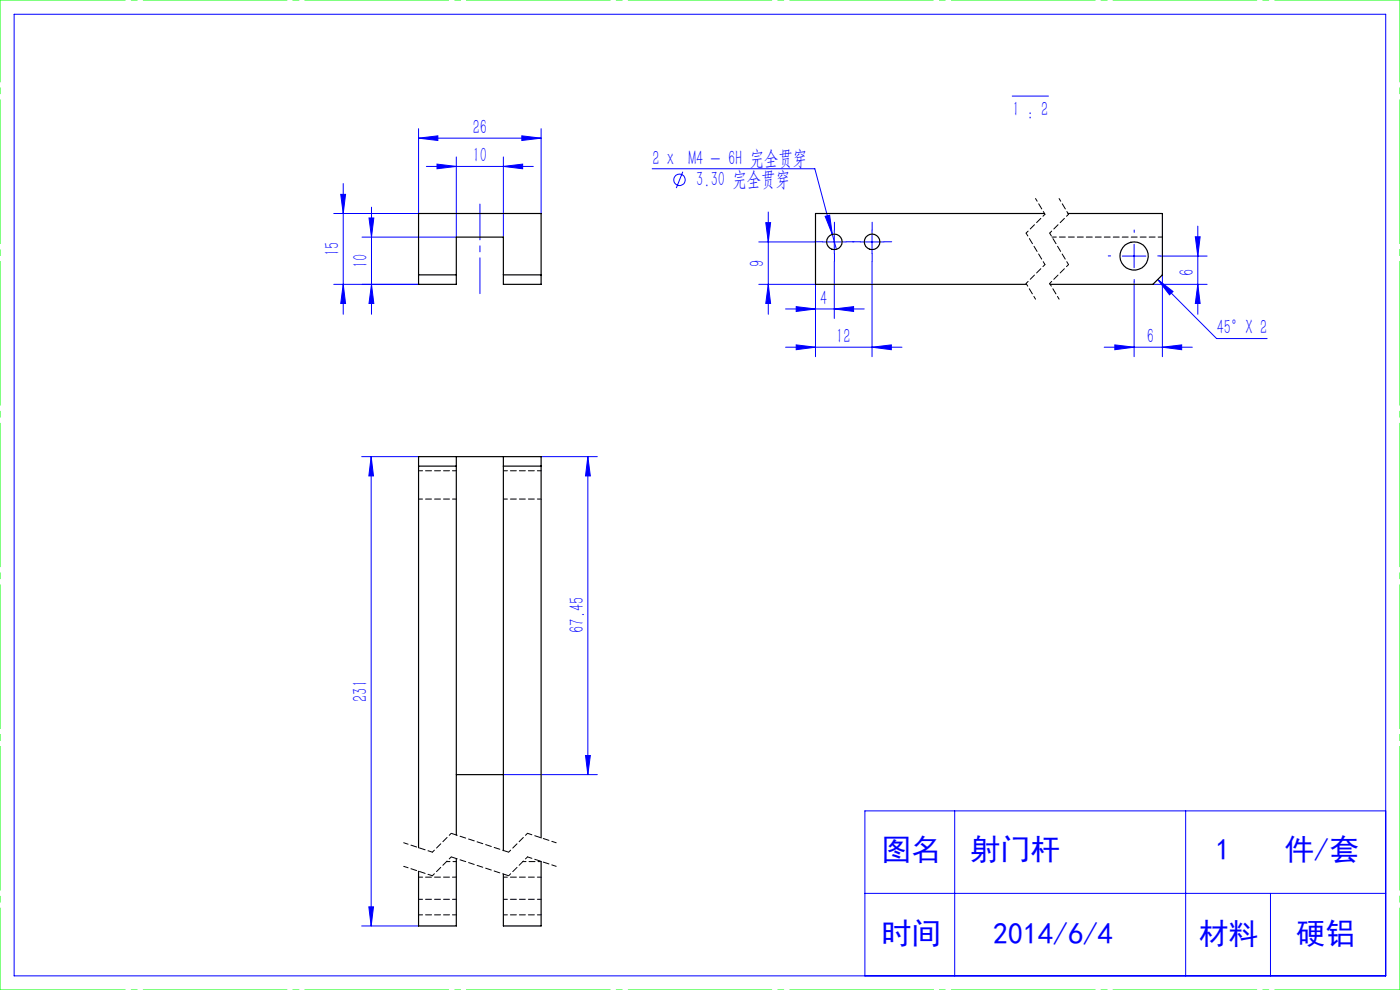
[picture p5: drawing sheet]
<svg xmlns="http://www.w3.org/2000/svg" width="297mm" height="210mm" viewBox="0 0 297 210" stroke-linecap="round" stroke-linejoin="round" font-family="sans-serif">
<g fill="none" stroke="#00f" stroke-width=".21">
<path d="M3 3h291v204h-291zM72.8 38.9v27.8M88.8 29.3l4.1-.5v1zM88.8 27.3v18h-18M88.8 29.3h26M90.5 35.3h22.6M92.7 34.8l4.1 .5-4.1 .5zM96.8 33.3v17h-20M106.8 35.3l4.1-.5v1zM106.8 33.3v17M110.7 28.8l4.1 .5-4.1 .5zM114.8 27.3v18"/>
<path d="M138.4 35.8h34.5l3.7 13.9M144.9 36.4l-1.4 3.5M214.7 20.4h7.7M72.3 41.2h1l-.5 4.1zM78.3 46.2h1l-.5 4.1zM78.8 43.9v22.8M161 51.3h11.9M162.5 47.2h1l-.5 4.1zM163 45v21.7M174.5 51.3h5M175 45.9l1-.3 .6 4.1zM176.6 49.7l.8 3.2"/>
<path d="M177 55.4v12.1M177 48.8v5M182.5 51.3h5M185 55.4v20.3M185 48.8v5M238.1 54.3h5M240.6 59.8v15.9M240.6 51.8v5M245.6 59.3l3.2 2.5-.7 .7zM245.6 59.3l12.5 12.5h10.7M246.1 54.3h10M246.6 58.3v17.4"/>
<path d="M253.6 50.2h1l-.5 4.1zM254.1 48v18.7M70.8 60.3h18M72.8 60.3l.5 4.1h-1zM78.8 60.3l.5 4.1h-1zM161 60.3h12v15.4M163 60.3l.5 4.1h-1zM166.7 73.7h24.6M166.7 65.5h16.6M168.9 65l4.1 .5-4.1 .6zM168.9 73.2l4.1 .5-4.1 .5zM177 65.5l4.1-.5v1.1z"/>
<path d="M185 73.7l4.1-.5v1zM234.2 73.7h18.7M236.5 73.2l4.1 .5-4.1 .5zM244.6 60.3h11.5M246.6 73.7l4.1-.5v1zM254.1 60.3l.5 4.1h-1zM76.7 96.9h12.1M78.7 96.9l.5 4.1h-1zM78.7 96.9v99.5M114.8 96.9h11.9M124.7 96.9l.5 4.1h-1zM124.7 96.9v67.4"/>
<path d="M106.8 164.3h19.9M124.2 160.3h1l-.5 4zM202.5 172v35M251.5 172v35M294 172h-110.5v35M76.7 196.4h12.1M78.2 192.4h1l-.5 4zM183.5 189.5h110.5M269.5 189.5v17.5"/>
<circle cx="144.2" cy="38.1" r="1.21"/>
</g>
<path d="M217.7 49.4l4 6.7M219.7 42.1l2 3.3M222.7 49.4l4 6.7M224.7 42.1l2 3.3M217.7 60.1l2 3.4M222.7 60.1l2 3.4" fill="none" stroke="#000" stroke-width=".21" stroke-dasharray="1.3 .6" stroke-dashoffset=".6"/>
<path d="M221.7 45.4l-4 4M221.7 56.1l-4 4M226.7 45.4l-4 4M226.7 56.1l-4 4M95.7 176.8l-4 4M111.9 176.8l-4 4M95.7 181.8l-4 4M111.9 181.8l-4 4" fill="none" stroke="#000" stroke-width=".21" stroke-dasharray="1.3 .6" stroke-dashoffset=".7"/>
<path d="M118 178.8l-6.1-2M91.7 185.8l-6.1-2M91.7 180.8l-6.1-2M118 183.8l-6.1-2" fill="none" stroke="#000" stroke-width=".21" stroke-dasharray="1.3 .6" stroke-dashoffset=".3"/>
<path d="M107.9 185.8l-12.2-4M107.9 180.8l-12.2-4" fill="none" stroke="#000" stroke-width=".21" stroke-dasharray="1.3 .6" stroke-dashoffset="-.1"/>
<path d="M174.5 51.3h-1.6M177 48.8v-1.7M177 53.8v1.6M179.5 51.3h1.7M182.5 51.3h-1.6M185 48.8v-1.7M185 53.8v1.6M187.5 51.3h1.7M235.6 54.3h-.5M240.6 49.3v-.5M240.6 59.3v.5M245.6 54.3h.5" fill="none" stroke="#00f" stroke-width=".21" stroke-dasharray="30.5 1.3 1.3 1.3"/>
<path d="M101.8 62.3v-19" fill="none" stroke="#00f" stroke-width=".21" stroke-dasharray="30.5 1.3 1.3 1.3" stroke-dashoffset="22.9"/>
<path d="M0 0h297M0 210h297" fill="none" stroke="#0f0" stroke-width=".21" stroke-dasharray="30.5 1.3 1.3 1.3" stroke-dashoffset="3.9"/>
<path d="M0 210v-210M297 210v-210" fill="none" stroke="#0f0" stroke-width=".21" stroke-dasharray="30.5 1.3 1.3 1.3" stroke-dashoffset="13.1"/>
<g fill="#00f">
<path d="M110.7 28.8l4.1 .5-4.1 .5zM88.8 29.3l4.1-.5v1zM246.6 73.7l4.1-.5v1zM236.5 73.2l4.1 .5-4.1 .5z"/>
<path d="M92.7 34.8l4.1 .5-4.1 .5zM106.8 35.3l4.1-.5v1zM175 45.9l1.6 3.8-.6-4.1zM168.9 65l4.1 .5-4.1 .6zM177 65.5l4.1-.5v1.1zM168.9 73.2l4.1 .5-4.1 .5zM185 73.7l4.1-.5v1zM245.6 59.3l3.2 2.5-.7 .7z"/>
<path d="M78.8 60.3l.5 4.1h-1zM78.3 46.2h1l-.5 4.1zM124.2 160.3h1l-.5 4zM124.7 96.9l.5 4.1h-1zM163 60.3l.5 4.1h-1zM162.5 47.2h1l-.5 4.1zM254.1 60.3l.5 4.1h-1zM253.6 50.2h1l-.5 4.1z"/>
<path d="M72.3 41.2h1l-.5 4.1zM72.8 60.3l.5 4.1h-1zM78.7 96.9l.5 4.1h-1zM78.2 192.4h1l-.5 4z"/>
</g>
<g fill="none" stroke="#000" stroke-width=".25">
<path d="M88.8 45.3h26v15h-8v-10h-10v10h-8zM88.8 58.3h8M106.8 58.3h8M221.6 45.3h-48.6v15h44.8M226.6 45.3h20v13l-2 2h-21.9M88.8 98.9h8M96.8 96.9v80.3M106.8 96.9v83.5M106.8 98.9h8M96.8 164.3h10M114.8 177.8v-80.9h-26v82.9M96.8 182.1v14.3h-8v-11.6"/>
<path d="M114.8 182.7v13.7h-8v-11"/>
<circle cx="177" cy="51.3" r="1.64"/>
<circle cx="185" cy="51.3" r="1.64"/>
<circle cx="240.6" cy="54.3" r="3"/>
</g>
<path d="M223.2 50.3h23.4M96.8 99.9h-8M114.8 99.9h-8M88.8 105.9h8M106.8 105.9h8M88.8 194.1h8M88.8 186.1h8M96.8 190.8h-8M106.8 194.1h8M106.8 186.1h8M114.8 190.8h-8" fill="none" stroke="#000" stroke-width=".21" stroke-dasharray="1.3 .6" stroke-dashoffset=".4"/>
<path d="M96.8 182.8h-2.1" fill="none" stroke="#000" stroke-width=".21" stroke-dasharray="1.3 .6" stroke-dashoffset=".5"/>
<path d="M114.8 182.8h-3.9" fill="none" stroke="#000" stroke-width=".21" stroke-dasharray="1.3 .6" stroke-dashoffset=".6"/>
<g font-size="6.3" fill="#00f">
<text x="187" y="182.5">图名</text>
<text x="205.9" y="182.5">射门杆</text>
<text x="257.8" y="182.5">1</text>
<text x="272.5" y="182.5">件/套</text>
<text x="187" y="200.3">时间</text>
<text x="210.7" y="200.3">2014/6/4</text>
<text x="254.3" y="200.3">材料</text>
<text x="274.9" y="200.3">硬铝</text>
</g>
<g font-size="4.4" fill="#00f">
<text x="100.3" y="28.4">26</text>
<text x="214.8" y="24.7">1 : 2</text>
<text x="100.3" y="34.4">10</text>
<text x="138.4" y="34.9">2 x M4 - 6H 完全贯穿</text>
<text x="147.7" y="39.4">3.30 完全贯穿</text>
<text x="71.9" y="54.3" transform="rotate(-90 71.9 54.3)">15</text>
<text x="77.9" y="56.8" transform="rotate(-90 77.9 56.8)">10</text>
<text x="162.1" y="56.6" transform="rotate(-90 162.1 56.6)">9</text>
<text x="253.2" y="58.6" transform="rotate(-90 253.2 58.6)">6</text>
<text x="174" y="64.7">4</text>
<text x="258.1" y="70.9">45°X 2</text>
<text x="177.4" y="72.8">12</text>
<text x="243.3" y="72.8">6</text>
<text x="123.9" y="134.2" transform="rotate(-90 123.9 134.2)">67.45</text>
<text x="77.9" y="148.9" transform="rotate(-90 77.9 148.9)">231</text>
</g>
</svg>
